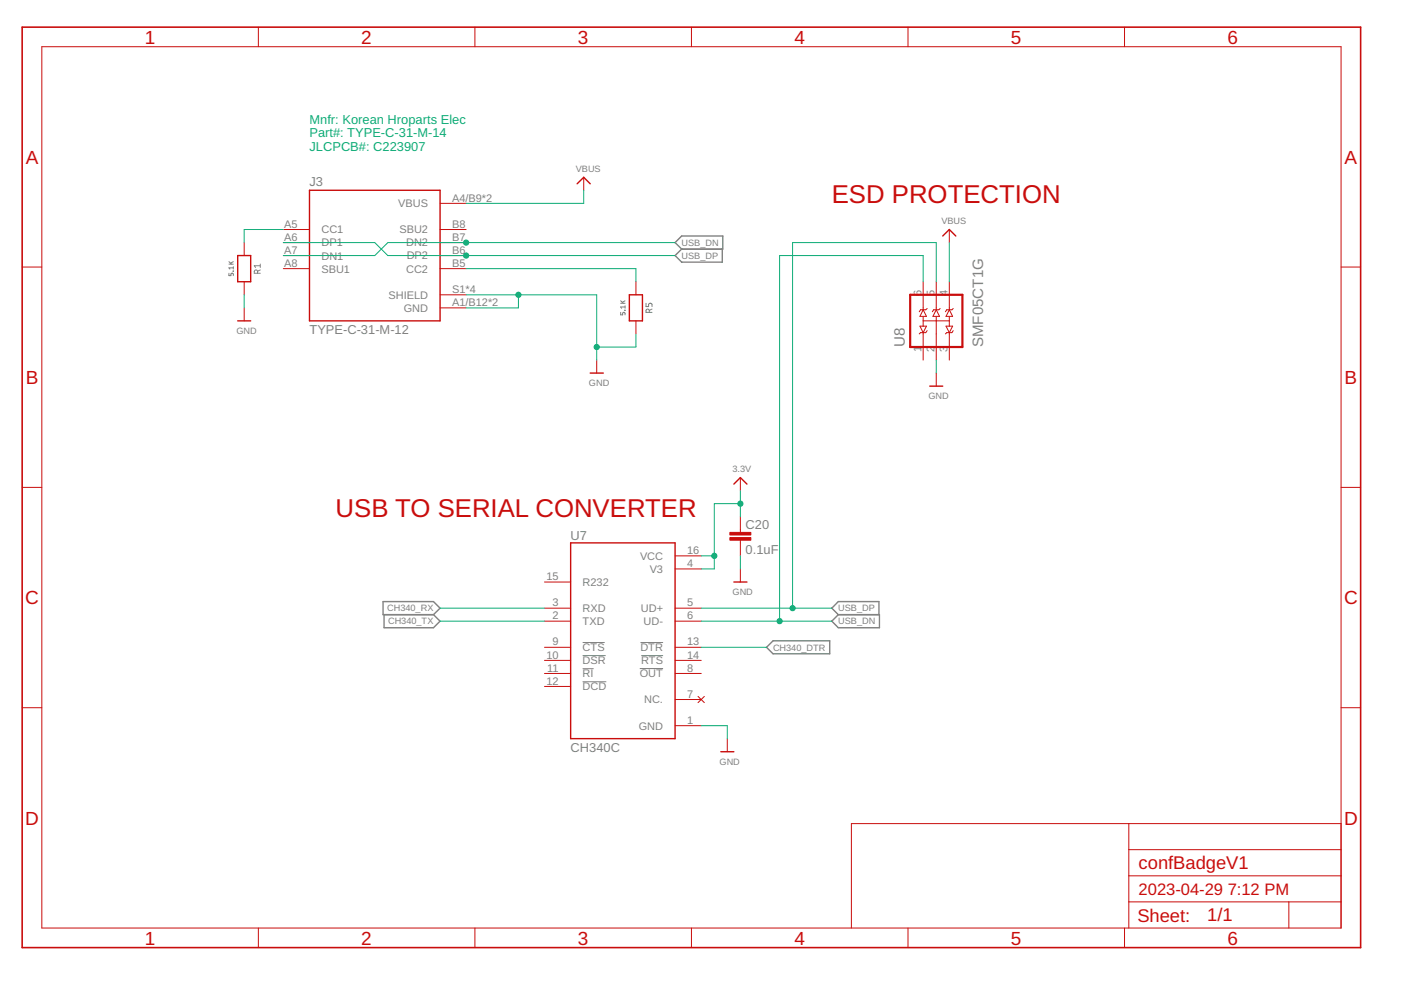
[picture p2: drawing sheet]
<svg xmlns="http://www.w3.org/2000/svg" width="297mm" height="210mm" viewBox="0 0 297 210" stroke-linecap="round" stroke-linejoin="round" font-family="sans-serif">
<g fill="none" stroke="#808080" stroke-width=".21">
<path d="M48.5 57.9v.5h.5v-.4l.2-.1 .2 .1 .1 .4M48.5 56h1M48.5 55.5l.6 .5M49.5 57.5h.1M49.5 56.5v.5M49.5 56.8h-1l.2 .2M49.5 55.5l-.6 .3M54.6 57.9v-.3a.35 .35 0 0 0-.3-.4 .35 .35 0 0 0-.4 .4v.3h1.3M55.2 57.2l-.6 .3M55.2 56.3h-1.3l.3 .4M55.2 56v.7M131.6 66.2v.6h.4v-.5l.2-.1 .3 .1v.5"/>
<path d="M131.6 64.3h.9M131.6 63.8l.6 .5M132.5 65.8h.1M132.5 64.8v.6M132.5 65.1h-.9l.2 .3M132.5 63.8l-.5 .3M137 64.3v.7h.5v-.4a.37 .37 0 0 1 .4-.3 .37 .37 0 0 1 .3 .3v.4M137.7 66.2v-.3a.35 .35 0 0 0-.4-.4 .35 .35 0 0 0-.3 .4v.3h1.2M138.2 65.5l-.5 .3M123.5 136.2h4.7M123.5 139h4.9M135.8 136.2h4.8"/>
<path d="M136 139h4.6M123.5 144.5h5M123.5 141.8h2.4M135.6 141.8h5"/>
</g>
<path d="M143.1 51.4l1.4-1.4h8.7v2.8h-8.7zM144.5 52.8l-1.4 1.4 1.4 1.4h8.6v-2.8M81.2 127.6h10.7l1.4 1.3-1.4 1.4h-10.7zM81.4 130.3v2.8h10.5l1.4-1.4-1.4-1.4M162.5 137.2l1.4-1.3h12v2.7h-12zM176.4 131.7l1.3-1.4h8.8v2.8h-8.8zM177.7 130.3l-1.3-1.4 1.3-1.3h8.7v2.7" fill="none" stroke="#808080" stroke-width=".3"/>
<path d="M122.4 39l1.4-1.4 1.3 1.4M50.4 54.2h2.7v5.5h-2.7zM65.6 40.3h27.7v27.7h-27.7zM199.9 50l1.4-1.3 1.3 1.3M50.4 68h2.7M125.1 79.1h2.8M133.4 62.5h2.8v5.5h-2.8zM197.1 81.9h2.8M121 115.1h22.1v41.5h-22.1zM155.6 102.6l1.4-1.3 1.4 1.3M155.6 123.4h2.8M152.8 159.4h2.8" fill="none" stroke="#c90d0c" stroke-width=".3"/>
<g fill="none" stroke="#c90d0c" stroke-width=".21">
<path d="M8.9 9.9h275.4v186.9h-275.4zM54.8 5.8v4.1M100.7 5.8v4.1M146.6 5.8v4.1M192.5 5.8v4.1M238.4 5.8v4.1M123.8 37.6v2.7M4.7 56.6h4.2M51.8 51.4v2.8M51.8 59.7v2.8M60.1 51.4h5.5M60.1 48.7h5.5"/>
<path d="M60.1 57h5.5M60.1 54.2h5.5M93.3 51.4h5.5M93.3 48.7h5.5M93.3 57h5.5M93.3 54.2h5.5M93.3 43.1h5.5M134.8 59.7v2.8M195.7 59.7v6.1M198.5 59.7v5.9M201.3 48.7v2.7M201.3 59.7v6.1"/>
<path d="M284.3 56.6h4.2M51.8 65.3v2.7M93.3 62.5h5.5M93.3 65.3h5.5M126.5 76.3v2.8M134.8 68v2.8M195.1 69.2h1.3l-.7 1.3zM195.7 65.7l.7 1.4h-1.3zM195.7 67.2v2M195.7 70.5v5.8M195.7 68h5.6M196.6 65.4l-.3 .3h-1.1l-.3 .4"/>
<path d="M196.6 70.1l-.3 .4h-1.1l-.3 .3M198.5 65.7l.7 1.4h-1.4zM198.5 67.2v9.1M198.5 79.1v2.8M199.3 65.4l-.2 .3h-1.1l-.3 .4M200.6 69.2h1.4l-.7 1.3zM201.3 65.7l.7 1.4h-1.4zM201.3 67.2v2M201.3 70.5v5.8M202.1 65.4l-.3 .3h-1.1l-.3 .4M202.1 70.1l-.3 .4h-1.1l-.3 .3M4.7 103.3h4.2"/>
<path d="M143.1 117.9h5.6M157 101.3v2.7M157 109.6v3.3M157 114.6v3.3M284.3 103.3h4.2M115.4 137.2h5.6M115.4 123.4h5.6M115.4 128.9h5.6M115.4 131.7h5.6M143.1 137.2h5.6M143.1 128.9h5.6M143.1 131.7h5.6"/>
<path d="M143.1 120.6h5.6M157 120.6v2.8M4.7 150.1h4.2M115.4 145.5h5.6M115.4 140h5.6M115.4 142.8h5.6M143.1 140h5.6M143.1 142.8h5.6M143.1 153.9h5.6M143.1 148.3h5.6M148 147.7l1.3 1.3M149.3 147.7l-1.3 1.3"/>
<path d="M154.2 156.6v2.8M284.3 150.1h4.2M239.3 174.6v22.2M284.3 174.6h-103.8v22.2M54.8 196.8v4.1M100.7 196.8v4.1M146.6 196.8v4.1M192.5 196.8v4.1M238.4 196.8v4.1M239.3 191.2h45M239.3 185.7h45M239.3 180.1h45"/>
<path d="M273.3 191.2v5.6"/>
</g>
<path d="M193 62.5h11v11.1h-11z" fill="none" stroke="#c90d0c" stroke-width=".47"/>
<path d="M4.7 5.8h283.8v195.1h-283.8z" fill="none" stroke="#c90d0c" stroke-width=".34"/>
<g fill="#c90d0c" stroke="#c90d0c" stroke-width=".21">
<path d="M154.7 112.9h4.5v.5h-4.5z"/>
<path d="M154.7 114h4.5v.5h-4.5z"/>
</g>
<g fill="none" stroke="#0dab76" stroke-width=".21">
<path d="M60.1 48.7h-8.3v2.7M60.1 51.4h19.4l2.7 2.8h60.9M98.8 57h36v2.7M123.8 40.3v2.8h-25M143.1 51.4h-60.9l-2.7 2.8h-19.4M195.7 59.7v-5.5h-30.4v77.5M198.5 59.7v-8.3h-30.5v77.5M201.3 51.4v8.3M51.8 62.5v2.8M98.8 62.5h27.7v13.8M109.9 62.5v2.8h-11.1M134.8 70.8v2.8h-8.3"/>
<path d="M198.5 76.3v2.8M148.7 117.9h2.7M157 104v5.6M157 117.9v2.7M157 106.8h-5.6v13.8h-2.7M93.3 131.7h22.1M93.3 128.9h22.1M148.7 137.2h13.8M148.7 131.7h27.7M148.7 128.9h27.7M148.7 153.9h5.5v2.7"/>
</g>
<g fill="#0dab76" stroke="#0dab76" stroke-width=".21">
<circle cx="109.9" cy="62.5" r=".55"/>
<circle cx="126.5" cy="73.6" r=".55"/>
<circle cx="157" cy="106.8" r=".55"/>
<circle cx="151.4" cy="117.9" r=".55"/>
<circle cx="98.8" cy="54.2" r=".55"/>
<circle cx="168" cy="128.9" r=".55"/>
<circle cx="98.8" cy="51.4" r=".55"/>
<circle cx="165.3" cy="131.7" r=".55"/>
</g>
<g font-size="5.5" fill="#c90d0c">
<text x="176.4" y="43.1">ESD PROTECTION</text>
<text x="71.2" y="109.6">USB TO SERIAL CONVERTER</text>
</g>
<g font-size="4" fill="#c90d0c">
<text x="30.7" y="9.2">1</text>
<text x="76.6" y="9.2">2</text>
<text x="122.5" y="9.2">3</text>
<text x="168.4" y="9.2">4</text>
<text x="214.3" y="9.2">5</text>
<text x="260.2" y="9.2">6</text>
<text x="5.5" y="34.7">A</text>
<text x="285.1" y="34.7">A</text>
<text x="5.5" y="81.4">B</text>
<text x="285.1" y="81.4">B</text>
<text x="5.3" y="128.1">C</text>
<text x="285" y="128.1">C</text>
<text x="5.3" y="174.8">D</text>
<text x="285" y="174.8">D</text>
<text x="30.7" y="200.3">1</text>
<text x="76.6" y="200.3">2</text>
<text x="122.5" y="200.3">3</text>
<text x="168.4" y="200.3">4</text>
<text x="214.3" y="200.3">5</text>
<text x="260.2" y="200.3">6</text>
</g>
<g font-size="3.9" fill="#c90d0c">
<text x="241.4" y="184.3">confBadgeV1</text>
<text x="241.1" y="195.5">Sheet:</text>
<text x="255.9" y="195.4">1/1</text>
</g>
<g font-size="3.5" fill="#c90d0c">
<text x="241.4" y="189.8">2023-04-29</text>
<text x="260.3" y="189.8">7:12 PM</text>
</g>
<g font-size="3.2" fill="#808080">
<text x="191.9" y="73.6" transform="rotate(-90 191.9 73.6)">U8</text>
<text x="208.4" y="73.6" transform="rotate(-90 208.4 73.6)">SMF05CT1G</text>
</g>
<g font-size="2.7" fill="#0dab76">
<text x="65.6" y="26.2">Mnfr: Korean Hroparts Elec</text>
<text x="65.6" y="29.1">Part#: TYPE-C-31-M-14</text>
<text x="65.6" y="32">JLCPCB#: C223907</text>
</g>
<g font-size="2.7" fill="#808080">
<text x="65.6" y="39.5">J3</text>
<text x="65.6" y="70.8">TYPE-C-31-M-12</text>
<text x="158.1" y="112.2">C20</text>
<text x="121" y="114.4">U7</text>
<text x="158.1" y="117.5">0.1uF</text>
<text x="121" y="159.4">CH340C</text>
</g>
<g font-size="2.3" fill="#808080">
<text x="84.4" y="43.9">VBUS</text>
<text x="95.8" y="42.7">A4/B9*2</text>
<text x="60.2" y="51">A6</text>
<text x="60.2" y="48.3">A5</text>
<text x="60.2" y="53.8">A7</text>
<text x="68.2" y="52.3">DP1</text>
<text x="68.2" y="49.5">CC1</text>
<text x="84.7" y="49.5">SBU2</text>
<text x="86.1" y="52.2">DN2</text>
<text x="95.8" y="53.8">B6</text>
<text x="95.8" y="48.3">B8</text>
<text x="95.8" y="51">B7</text>
<text x="60.2" y="56.6">A8</text>
<text x="68.2" y="57.8">SBU1</text>
<text x="68.2" y="55">DN1</text>
<text x="86.1" y="57.8">CC2</text>
<text x="86.2" y="55">DP2</text>
<text x="95.8" y="56.6">B5</text>
<text x="82.4" y="63.3">SHIELD</text>
<text x="95.8" y="62.1">S1*4</text>
<text x="95.8" y="64.9">A1/B12*2</text>
<text x="195.3" y="62.7" transform="rotate(-90 195.3 62.7)">6</text>
<text x="198.1" y="62.7" transform="rotate(-90 198.1 62.7)">5</text>
<text x="200.9" y="62.7" transform="rotate(-90 200.9 62.7)">4</text>
<text x="85.6" y="66.1">GND</text>
<text x="195.3" y="74.6" transform="rotate(-90 195.3 74.6)">1</text>
<text x="198.1" y="74.6" transform="rotate(-90 198.1 74.6)">2</text>
<text x="200.9" y="74.6" transform="rotate(-90 200.9 74.6)">3</text>
<text x="135.7" y="118.7">VCC</text>
<text x="145.7" y="117.5">16</text>
<text x="115.9" y="123">15</text>
<text x="123.5" y="124.2">R232</text>
<text x="137.7" y="121.5">V3</text>
<text x="145.7" y="120.2">4</text>
<text x="117.1" y="128.6">3</text>
<text x="117.1" y="131.3">2</text>
<text x="123.5" y="129.8">RXD</text>
<text x="135.9" y="129.8">UD+</text>
<text x="145.7" y="128.6">5</text>
<text x="145.7" y="131.3">6</text>
<text x="117.1" y="136.9">9</text>
<text x="123.5" y="132.5">TXD</text>
<text x="136.5" y="132.5">UD-</text>
<text x="145.7" y="136.9">13</text>
<text x="115.9" y="139.6">10</text>
<text x="116" y="142.4">11</text>
<text x="123.5" y="138.1">CTS</text>
<text x="123.5" y="140.8">DSR</text>
<text x="123.5" y="143.6">RI</text>
<text x="135.6" y="143.6">OUT</text>
<text x="135.8" y="138.1">DTR</text>
<text x="136" y="140.8">RTS</text>
<text x="145.7" y="139.6">14</text>
<text x="145.7" y="142.4">8</text>
<text x="115.9" y="145.2">12</text>
<text x="123.5" y="146.4">DCD</text>
<text x="136.6" y="149.1">NC.</text>
<text x="145.7" y="147.9">7</text>
<text x="135.4" y="154.7">GND</text>
<text x="145.7" y="153.5">1</text>
</g>
<g font-size="1.9" fill="#808080">
<text x="122.1" y="36.5">VBUS</text>
<text x="199.6" y="47.6">VBUS</text>
<text x="144.5" y="52.1">USB_DN</text>
<text x="144.5" y="54.9">USB_DP</text>
<text x="50.1" y="70.8">GND</text>
<text x="124.9" y="81.9">GND</text>
<text x="196.8" y="84.6">GND</text>
<text x="155.3" y="100.1">3.3V</text>
<text x="82.1" y="129.6">CH340_RX</text>
<text x="155.3" y="126.2">GND</text>
<text x="177.7" y="129.6">USB_DP</text>
<text x="82.3" y="132.4">CH340_TX</text>
<text x="163.9" y="137.9">CH340_DTR</text>
<text x="177.7" y="132.4">USB_DN</text>
<text x="152.5" y="162.2">GND</text>
</g>
</svg>
